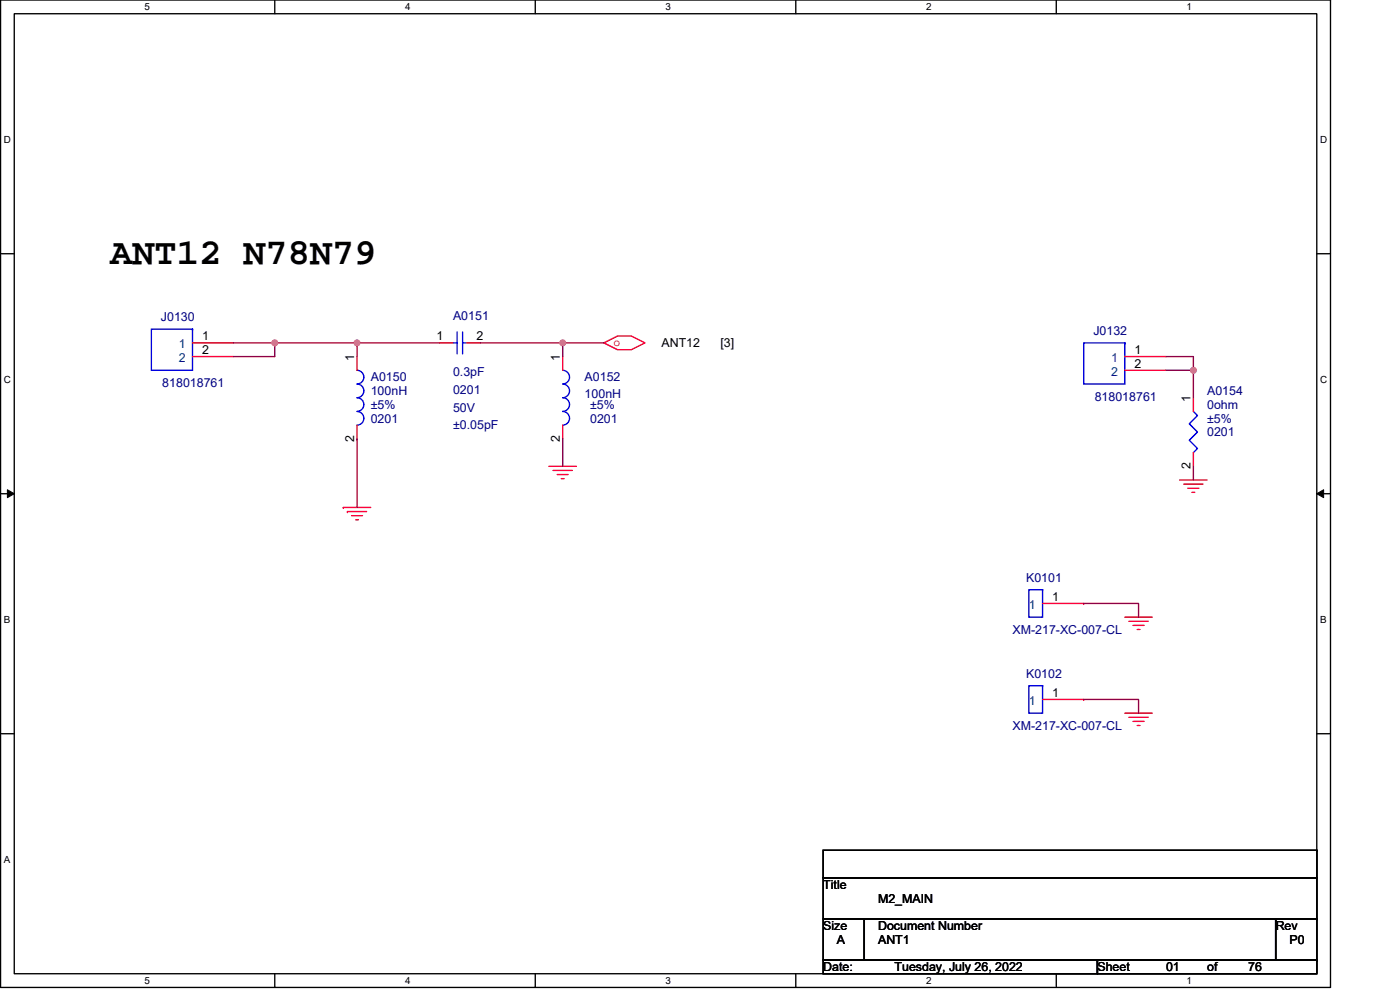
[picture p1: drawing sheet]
<svg xmlns="http://www.w3.org/2000/svg" width="420mm" height="297mm" viewBox="0 0 420 297" stroke-linecap="round" stroke-linejoin="round" font-family="sans-serif">
<path d="M.2 0h399.1v296.3h-399.1zM4.3 4.1h390.9v288.1h-390.9z" fill="none" stroke="#000" stroke-width=".41"/>
<g fill="#fff">
<path d="M43.4 .4h1.6v3.3h-1.6z"/>
<path d="M43.4 292.6h1.6v3.3h-1.6z"/>
</g>
<path d="M82.5 0v4.1M82.5 292.2v4.1" fill="none" stroke="#000" stroke-width=".41"/>
<g fill="#fff">
<path d="M121.6 .4h1.6v3.3h-1.6z"/>
<path d="M121.6 292.6h1.6v3.3h-1.6z"/>
</g>
<path d="M160.6 0v4.1M160.6 292.2v4.1" fill="none" stroke="#000" stroke-width=".41"/>
<g fill="#fff">
<path d="M199.7 .4h1.7v3.3h-1.7z"/>
<path d="M199.7 292.6h1.7v3.3h-1.7z"/>
</g>
<path d="M238.8 0v4.1M238.8 292.2v4.1" fill="none" stroke="#000" stroke-width=".41"/>
<g fill="#fff">
<path d="M277.9 .4h1.7v3.3h-1.7z"/>
<path d="M277.9 292.6h1.7v3.3h-1.7z"/>
</g>
<path d="M317 0v4.1M317 292.2v4.1" fill="none" stroke="#000" stroke-width=".41"/>
<g fill="#fff">
<path d="M356.1 .4h1.6v3.3h-1.6z"/>
<path d="M356.1 292.6h1.6v3.3h-1.6z"/>
<path d="M1.2 40.1h2.1v3.3h-2.1z"/>
<path d="M396.2 40.1h2.1v3.3h-2.1z"/>
<path d="M1.2 112.1h2.1v3.3h-2.1z"/>
<path d="M396.2 112.1h2.1v3.3h-2.1z"/>
</g>
<path d="M.2 76.1h4.1M395.2 76.1h4.1" fill="none" stroke="#000" stroke-width=".41"/>
<g fill="#fff">
<path d="M1.2 184.1h2v3.3h-2z"/>
<path d="M396.2 184.1h2v3.3h-2z"/>
</g>
<path d="M.2 148.1h4.1M395.2 148.1h4.1" fill="none" stroke="#000" stroke-width=".41"/>
<path d="M2.2 146.9l2.1 1.2-2.1 1.2zM395.2 148.1l2-1.2v2.4z" fill="#000" stroke="#000" stroke-width=".3"/>
<path d="M1.2 256.2h2v3.2h-2z" fill="#fff"/>
<path d="M.2 220.1h4.1M395.2 220.1h4.1" fill="none" stroke="#000" stroke-width=".41"/>
<g fill="none" stroke="#f00" stroke-width=".41">
<path d="M164.8 139.9h8.2M103 152.3h8.3M166 141.1h5.8M167.2 142.4h3.3M168.5 143.6h.8M354 144h8.3M355.3 145.3h5.7M356.5 146.5h3.3M357.7 147.7h.9M337.6 185.2h8.2M338.8 186.4h5.8M340 187.6h3.3"/>
<path d="M341.3 188.9h.8M337.6 214h8.2M338.8 215.2h5.8M340 216.4h3.3M341.3 217.7h.8"/>
</g>
<circle cx="103" cy="152.3" r=".2" fill="#f00"/>
<path d="M104.3 153.5h5.7" fill="none" stroke="#f00" stroke-width=".41"/>
<circle cx="104.3" cy="153.5" r=".2" fill="#f00"/>
<path d="M107.1 107v4.1M168.9 107v4.1M181.2 102.9l4.1-2.1h4.1l4.2 2.1-4.2 2h-4.1zM337.6 107h12.3M337.6 111.1h12.3M107.1 127.6v4.1M168.9 127.6v4.1M105.5 154.7h3.3M106.7 156h.9M312.9 209.9h12.3" fill="none" stroke="#f00" stroke-width=".41"/>
<g fill="none" stroke="#000" stroke-width=".41">
<path d="M247.1 255.1h148.1v8.3h-148.1zM395.2 255.1h.1M247.1 263.4h148.1v12.3h-148.1zM247.1 275.7h12.3v12.3h-12.3zM259.4 275.7h.1M259.4 275.7h123.4v12.3h-123.4zM382.8 275.7h.1M382.8 275.7h12.4v12.3h-12.4zM395.2 263.4h.1M395.2 275.7h.1M247.1 288h82.2v4.2h-82.2zM329.3 288h.1"/>
<path d="M329.3 288h65.9v4.2h-65.9zM395.2 288h.1"/>
</g>
<path d="M107.1 111.1a2.05 2.05 0 0 1 2.1 2.1 2.05 2.05 0 0 1-2.1 2 2.06 2.06 0 0 1 2.1 2.1 2.06 2.06 0 0 1-2.1 2M107.1 119.3a2.05 2.05 0 0 1 2.1 2.1 2.05 2.05 0 0 1-2.1 2 2.06 2.06 0 0 1 2.1 2.1 2.06 2.06 0 0 1-2.1 2.1M168.9 111.1a2.05 2.05 0 0 1 2 2.1 2.05 2.05 0 0 1-2 2 2.06 2.06 0 0 1 2 2.1 2.06 2.06 0 0 1-2 2M168.9 119.3a2.05 2.05 0 0 1 2 2.1 2.05 2.05 0 0 1-2 2 2.06 2.06 0 0 1 2 2.1 2.06 2.06 0 0 1-2 2.1M325.2 102.9h12.4v12.3h-12.4zM337.6 102.9h.1M308.8 205.7h4.1v8.3h-4.1zM312.9 205.7h.1" fill="none" stroke="#00f" stroke-width=".41"/>
<circle cx="325.2" cy="209.9" r=".2" fill="#f00"/>
<path d="M45.4 98.8h12.4v12.3h-12.4zM57.8 98.8h.1M358.2 123.5l1.2 1.2-2.5 2.5 2.5 2.4-2.5 2.5 2.5 2.5-1.2 1.2M308.8 176.9h4.1v8.3h-4.1zM312.9 176.9h.1" fill="none" stroke="#00f" stroke-width=".41"/>
<path d="M57.8 102.9h12.3M57.8 107h12.3M358.2 119.3v4.2M358.2 135.8v4.1M312.9 181.1h12.3" fill="none" stroke="#f00" stroke-width=".41"/>
<circle cx="325.2" cy="181.1" r=".2" fill="#f00"/>
<path d="M137.2 99.6v6.6M138.8 99.6v6.6M136 102.9h1.2M138.8 102.9h1.3" fill="none" stroke="#00f" stroke-width=".41"/>
<path d="M131.8 102.9h4.2M140.1 102.9h4.1" fill="none" stroke="#f00" stroke-width=".41"/>
<path d="M70.1 102.9h12.4M82.5 102.9h24.6M82.5 102.9v4.1M349.9 107h8.3v4.1M349.9 111.1h8.3M358.2 111.1v8.2M358.2 139.9v4.1M325.2 181.1h16.5v4.1M325.2 209.9h16.5v4.1" fill="none" stroke="#800040" stroke-width=".41"/>
<circle cx="358.1" cy="111.1" r=".82" fill="#f0f" stroke="#f0f" stroke-width=".41"/>
<circle cx="82.5" cy="102.9" r=".2" fill="#800040"/>
<g fill="#f0f" stroke="#f0f" stroke-width=".41">
<circle cx="107.1" cy="102.9" r=".82"/>
<circle cx="82.5" cy="102.9" r=".82"/>
<circle cx="168.9" cy="102.9" r=".82"/>
</g>
<path d="M70.1 107h12.4M131.8 102.9h-24.7v4.1M144.2 102.9h24.7M168.9 102.9h12.3M168.9 102.9v4.1M107.1 131.7v20.6" fill="none" stroke="#800040" stroke-width=".41"/>
<circle cx="107.1" cy="131.7" r=".2" fill="#800040"/>
<path d="M168.9 131.7v8.2" fill="none" stroke="#800040" stroke-width=".41"/>
<g fill="#f0f" stroke="#f0f" stroke-width=".41">
<circle cx="358.1" cy="111.1" r=".82"/>
<circle cx="107.1" cy="102.9" r=".82"/>
<circle cx="82.5" cy="102.9" r=".82"/>
<circle cx="168.9" cy="102.9" r=".82"/>
</g>
<text font-size="11.1" x="33.1" y="79.2">ANT12 N78N79</text>
<g font-size="3.7" fill="#000080">
<text x="136" y="95.9">A0151</text>
<text x="48.3" y="96.4">J0130</text>
<text x="328.1" y="100.5">J0132</text>
<text x="136" y="112.8">0.3pF</text>
<text x="48.7" y="116.1">818018761</text>
<text x="111.3" y="114.5">A0150</text>
<text x="111.3" y="118.6">100nH</text>
<text x="136" y="118.2">0201</text>
<text x="175.5" y="114.5">A0152</text>
<text x="175.5" y="119.4">100nH</text>
<text x="362.3" y="118.6">A0154</text>
<text x="111.3" y="122.7">±5%</text>
<text x="136" y="123.5">50V</text>
<text x="177.1" y="122.7">±5%</text>
<text x="328.5" y="120.2">818018761</text>
<text x="362.3" y="122.7">0ohm</text>
<text x="111.3" y="126.8">0201</text>
<text x="136" y="128.9">±0.05pF</text>
<text x="177.1" y="126.8">0201</text>
<text x="362.3" y="126.8">±5%</text>
<text x="362.3" y="130.9">0201</text>
<text x="308" y="174.5">K0101</text>
<text x="303.8" y="190.2">XM-217-XC-007-CL</text>
<text x="308" y="203.3">K0102</text>
<text x="303.8" y="219">XM-217-XC-007-CL</text>
</g>
<g font-size="3.7" fill="#004080">
<text x="53.6" y="104.6">1</text>
<text x="53.6" y="108.7">2</text>
<text x="333.5" y="108.7">1</text>
<text x="333.5" y="112.8">2</text>
<text x="308.8" y="182.7">1</text>
<text x="308.8" y="211.5">1</text>
</g>
<g font-size="3.7">
<text x="60.7" y="102">1</text>
<text x="60.7" y="106.2">2</text>
<text x="131" y="102">1</text>
<text x="143" y="102">2</text>
<text x="198.5" y="104.2">ANT12</text>
<text x="216.2" y="104.2">[3]</text>
<text x="340.5" y="106.2">1</text>
<text x="106.3" y="108.2" transform="rotate(-90 106.3 108.2)">1</text>
<text x="168" y="108.2" transform="rotate(-90 168 108.2)">1</text>
<text x="340.5" y="110.3">2</text>
<text x="357.3" y="120.6" transform="rotate(-90 357.3 120.6)">1</text>
<text x="106.3" y="132.5" transform="rotate(-90 106.3 132.5)">2</text>
<text x="168" y="132.5" transform="rotate(-90 168 132.5)">2</text>
<text x="357.3" y="140.8" transform="rotate(-90 357.3 140.8)">2</text>
<text x="315.8" y="180.2">1</text>
<text x="315.8" y="209">1</text>
<text x="247.1" y="266.7">Title</text>
<text x="263.5" y="270.8">M2_MAIN</text>
<text x="247.1" y="279">Size</text>
<text x="263.5" y="279">Document Number</text>
<text x="382.9" y="279">Rev</text>
<text x="251.2" y="283.2">A</text>
<text x="263.5" y="283.2">ANT1</text>
<text x="387" y="283.2">P0</text>
<text x="247.1" y="291.4">Date:</text>
<text x="268.5" y="291.4">Tuesday, July 26, 2022</text>
<text x="329.4" y="291.4">Sheet</text>
<text x="349.9" y="291.4">01</text>
<text x="362.3" y="291.4">of</text>
<text x="374.6" y="291.4">76</text>
</g>
<text font-size="3.7" fill="#f00" x="184.1" y="103.9">o</text>
<g font-size="2.9">
<text x="43.4" y="3.1">5</text>
<text x="121.6" y="3.1">4</text>
<text x="199.7" y="3.1">3</text>
<text x="277.9" y="3.1">2</text>
<text x="356.1" y="3.1">1</text>
<text x="1.2" y="42.8">D</text>
<text x="396.2" y="42.8">D</text>
<text x="1.2" y="114.8">C</text>
<text x="396.2" y="114.8">C</text>
<text x="1.2" y="186.8">B</text>
<text x="396.2" y="186.8">B</text>
<text x="1.2" y="258.8">A</text>
<text x="43.4" y="295.2">5</text>
<text x="121.6" y="295.2">4</text>
<text x="199.7" y="295.2">3</text>
<text x="277.9" y="295.2">2</text>
<text x="356.1" y="295.2">1</text>
</g>
</svg>
